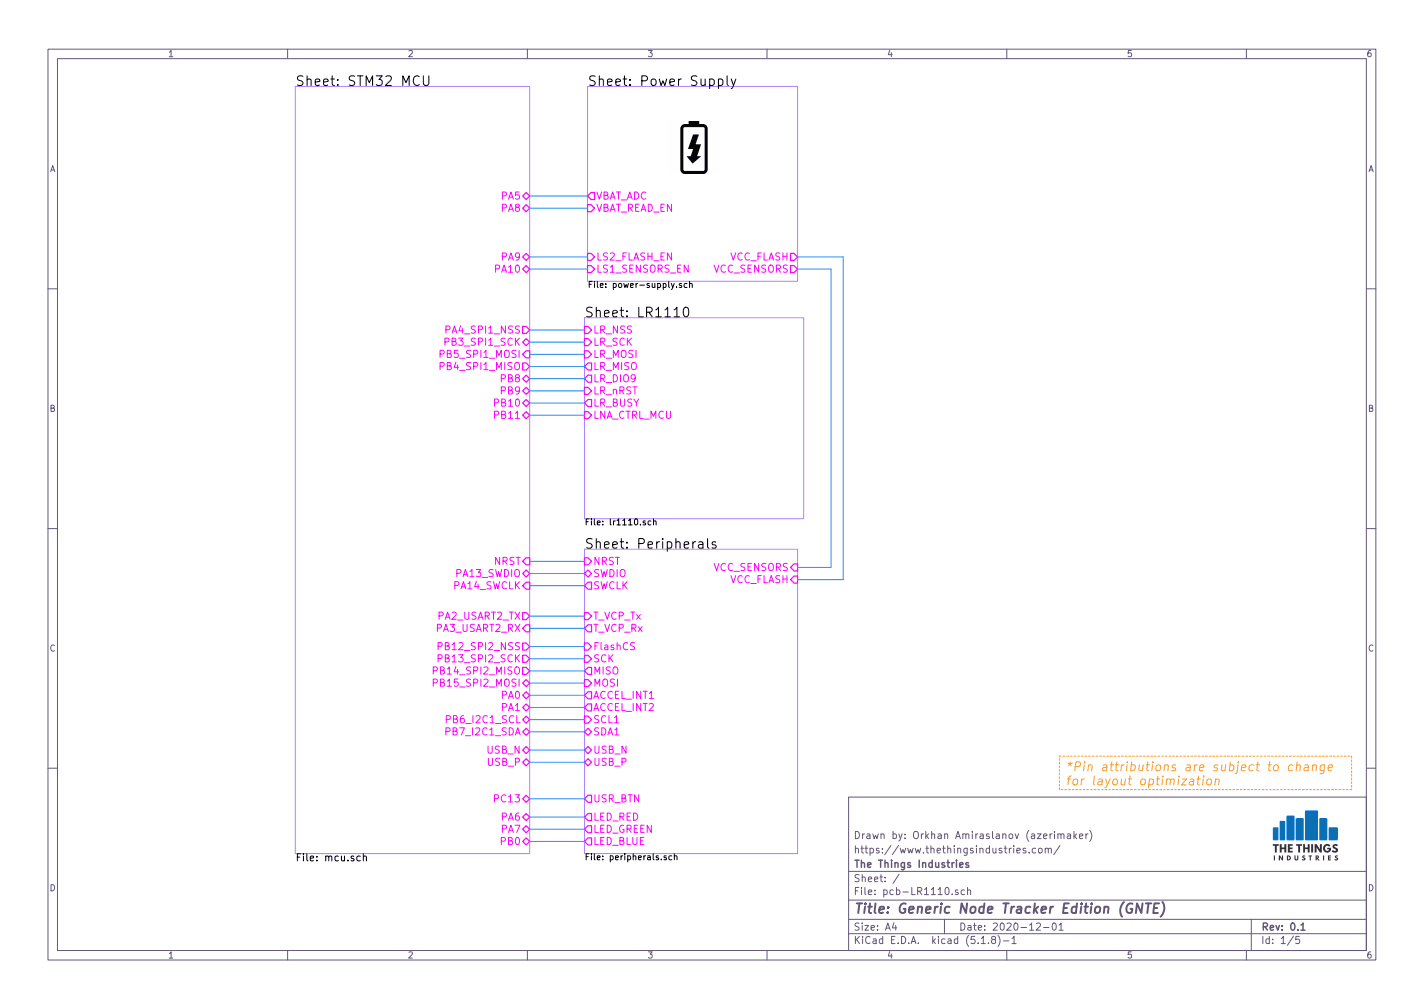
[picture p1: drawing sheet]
EESchema Schematic File Version 4
EELAYER 30 0
EELAYER END
$Descr A4 11693 8268
encoding utf-8
Sheet 1 5
Title "Generic Node Tracker Edition (GNTE)"
Date "2020-12-01"
Rev "0.1"
Comp "The Things Industries"
Comment1 "https://www.thethingsindustries.com/"
Comment2 "Drawn by: Orkhan Amiraslanov (azerimaker)"
Comment3 ""
Comment4 ""
$EndDescr
Text Notes 8750 6450 0    73   Italic 0
*Pin attributions are subject to change \nfor layout optimization
Wire Notes Line
	11100 6200 11100 6475
Wire Notes Line
	11100 6475 8700 6475
Wire Notes Line
	8700 6475 8700 6200
Wire Notes Line
	8700 6200 11100 6200
$Sheet
S 4825 700  1725 1600
U 5E90D709
F0 "Power Supply" 79
F1 "power-supply.sch" 50
F2 "VBAT_READ_EN" I L 4825 1700 59 
F3 "VBAT_ADC" O L 4825 1600 59 
F4 "VCC_SENSORS" O R 6550 2200 59 
F5 "LS1_SENSORS_EN" I L 4825 2200 59 
F6 "LS2_FLASH_EN" I L 4825 2100 59 
F7 "VCC_FLASH" O R 6550 2100 59 
$EndSheet
$Sheet
S 4800 2600 1800 1650
U 5EA70AC3
F0 "LR1110" 79
F1 "lr1110.sch" 50
F2 "LR_NSS" I L 4800 2700 59 
F3 "LR_SCK" I L 4800 2800 59 
F4 "LR_MOSI" I L 4800 2900 59 
F5 "LR_MISO" O L 4800 3000 59 
F6 "LR_DIO9" O L 4800 3100 59 
F7 "LR_nRST" I L 4800 3200 59 
F8 "LR_BUSY" O L 4800 3300 59 
F9 "LNA_CTRL_MCU" I L 4800 3400 59 
$EndSheet
$Sheet
S 4800 4500 1750 2500
U 5EB1DE63
F0 "Peripherals" 79
F1 "peripherals.sch" 50
F2 "VCC_SENSORS" I R 6550 4650 59 
F3 "T_VCP_Tx" I L 4800 5050 59 
F4 "SWCLK" O L 4800 4800 59 
F5 "SWDIO" B L 4800 4700 59 
F6 "VCC_FLASH" I R 6550 4750 59 
F7 "ACCEL_INT2" O L 4800 5800 59 
F8 "MOSI" I L 4800 5600 59 
F9 "SCK" I L 4800 5400 59 
F10 "MISO" O L 4800 5500 59 
F11 "USR_BTN" O L 4800 6550 59 
F12 "FlashCS" I L 4800 5300 59 
F13 "T_VCP_Rx" O L 4800 5150 59 
F14 "SDA1" B L 4800 6000 59 
F15 "SCL1" I L 4800 5900 59 
F16 "LED_RED" O L 4800 6700 59 
F17 "LED_GREEN" O L 4800 6800 59 
F18 "LED_BLUE" O L 4800 6900 59 
F19 "NRST" I L 4800 4600 59 
F20 "USB_N" B L 4800 6150 59 
F21 "USB_P" B L 4800 6250 59 
F22 "ACCEL_INT1" O L 4800 5700 59 
$EndSheet
$Sheet
S 2425 700  1925 6300
U 5FFDD0F8
F0 "STM32 MCU" 79
F1 "mcu.sch" 59
F2 "PC13" B R 4350 6550 59 
F3 "PA13_SWDIO" B R 4350 4700 59 
F4 "PA14_SWCLK" I R 4350 4800 59 
F5 "NRST" I R 4350 4600 59 
F6 "USB_N" B R 4350 6150 59 
F7 "USB_P" B R 4350 6250 59 
F8 "PA2_USART2_TX" O R 4350 5050 59 
F9 "PB3_SPI1_SCK" B R 4350 2800 59 
F10 "PA3_USART2_RX" I R 4350 5150 59 
F11 "PB4_SPI1_MISO" O R 4350 3000 59 
F12 "PB5_SPI1_MOSI" I R 4350 2900 59 
F13 "PA4_SPI1_NSS" O R 4350 2700 59 
F14 "PB6_I2C1_SCL" B R 4350 5900 59 
F15 "PB7_I2C1_SDA" B R 4350 6000 59 
F16 "PB15_SPI2_MOSI" B R 4350 5600 59 
F17 "PB14_SPI2_MISO" O R 4350 5500 59 
F18 "PB13_SPI2_SCK" O R 4350 5400 59 
F19 "PB12_SPI2_NSS" O R 4350 5300 59 
F20 "PB0" B R 4350 6900 59 
F21 "PA6" B R 4350 6700 59 
F22 "PA7" B R 4350 6800 59 
F23 "PB8" B R 4350 3100 59 
F24 "PB9" B R 4350 3200 59 
F25 "PB10" B R 4350 3300 59 
F26 "PB11" B R 4350 3400 59 
F27 "PA5" B R 4350 1600 59 
F28 "PA8" B R 4350 1700 59 
F29 "PA9" B R 4350 2100 59 
F30 "PA10" B R 4350 2200 59 
F31 "PA0" B R 4350 5700 59 
F32 "PA1" B R 4350 5800 59 
$EndSheet
Wire Wire Line
	4825 1600 4350 1600
Wire Wire Line
	4350 1700 4825 1700
Wire Wire Line
	4350 2100 4825 2100
Wire Wire Line
	4825 2200 4350 2200
Wire Wire Line
	6550 2200 6825 2200
Wire Wire Line
	6825 2200 6825 4650
Wire Wire Line
	6825 4650 6550 4650
Wire Wire Line
	6550 4750 6925 4750
Wire Wire Line
	6925 4750 6925 2100
Wire Wire Line
	6925 2100 6550 2100
Wire Wire Line
	4800 2700 4350 2700
Wire Wire Line
	4350 2800 4800 2800
Wire Wire Line
	4800 2900 4350 2900
Wire Wire Line
	4350 3000 4800 3000
Wire Wire Line
	4800 3100 4350 3100
Wire Wire Line
	4350 3200 4800 3200
Wire Wire Line
	4800 3300 4350 3300
Wire Wire Line
	4350 3400 4800 3400
Wire Wire Line
	4350 4600 4800 4600
Wire Wire Line
	4800 4700 4350 4700
Wire Wire Line
	4350 4800 4800 4800
Wire Wire Line
	4350 5050 4800 5050
Wire Wire Line
	4800 5150 4350 5150
Wire Wire Line
	4350 5300 4800 5300
Wire Wire Line
	4800 5400 4350 5400
Wire Wire Line
	4350 5500 4800 5500
Wire Wire Line
	4800 5600 4350 5600
Wire Wire Line
	4800 5900 4350 5900
Wire Wire Line
	4350 6000 4800 6000
Wire Wire Line
	4800 6150 4350 6150
Wire Wire Line
	4350 6250 4800 6250
Wire Wire Line
	4350 6550 4800 6550
Wire Wire Line
	4800 6700 4350 6700
Wire Wire Line
	4350 6800 4800 6800
Wire Wire Line
	4800 6900 4350 6900
Wire Wire Line
	4350 5700 4800 5700
Wire Wire Line
	4800 5800 4350 5800
$EndSCHEMATC
